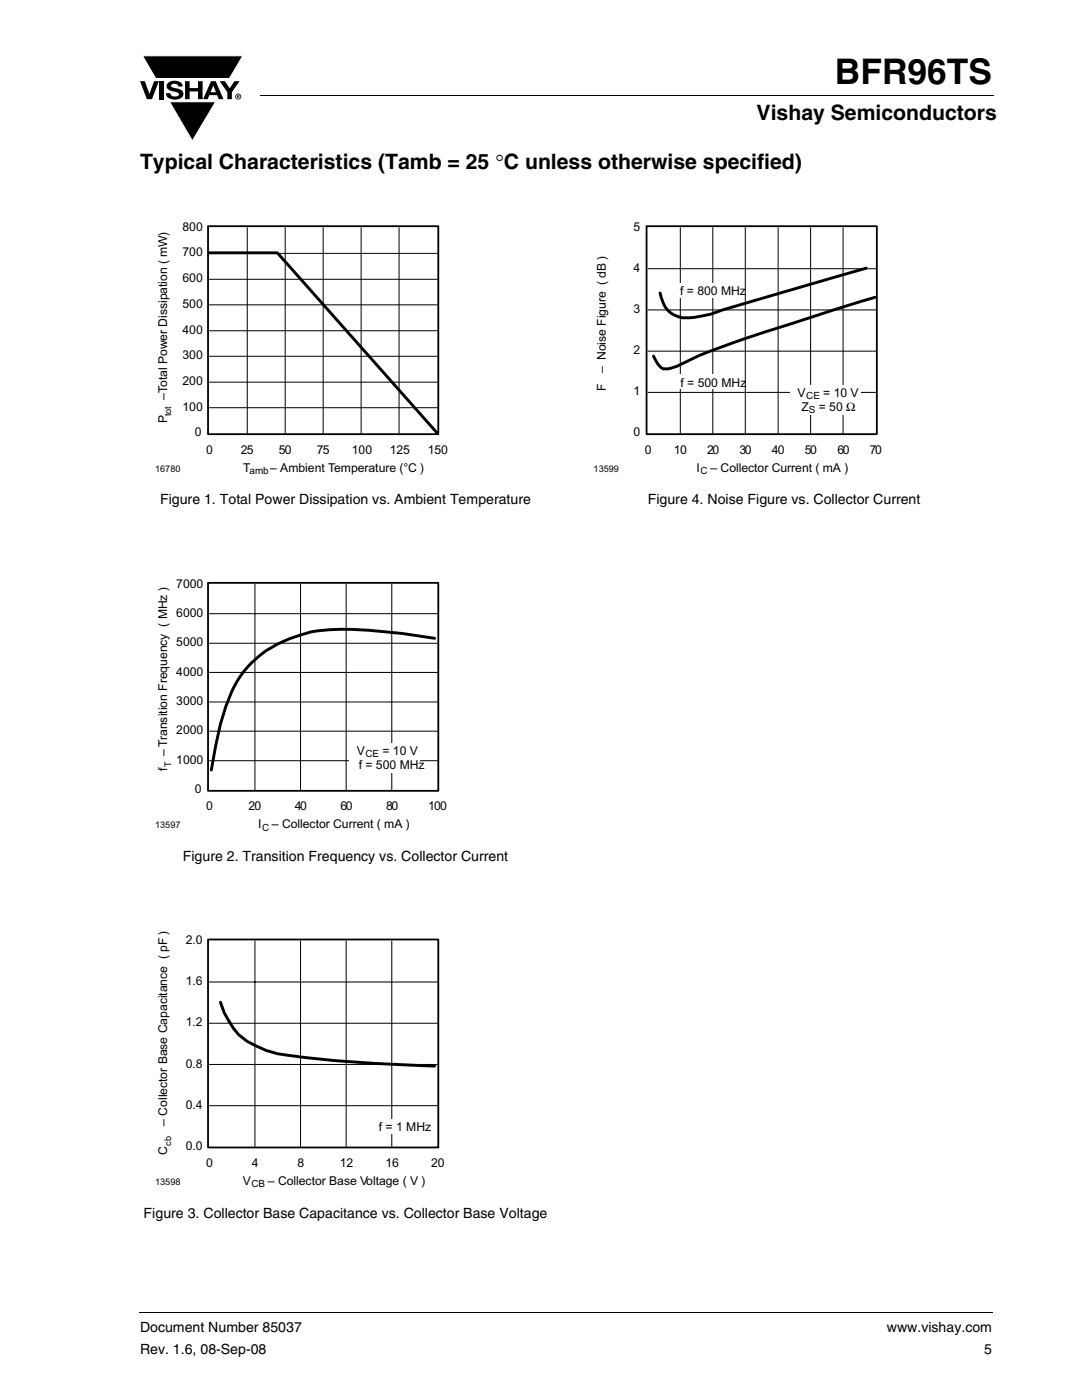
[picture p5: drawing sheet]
<svg xmlns="http://www.w3.org/2000/svg" width="216mm" height="279mm" viewBox="0 0 216 279" stroke-linecap="round" stroke-linejoin="round" font-family="sans-serif">
<g fill="#000">
<path d="M27.9 16.2h1l.9 2.5 1-2.5h.9l-1.4 3.6h-1zM28.4 11.1h20.1l-2.7 4.6h-14.7zM31.9 16.2h.9v3.6h-.9zM33.6 16.5a2.1 2.1 0 0 1 2.8 .3l.1 .5h-.9a.79 .79 0 0 0-.7-.6 .79 .79 0 0 0-.8 .4l.3 .3 1 .3a1.08 1.08 0 0 1 1.2 1 1.08 1.08 0 0 1-1.1 1.1 1.73 1.73 0 0 1-2.4-1.2h.9a.96 .96 0 0 0 .8 .7 .96 .96 0 0 0 .9-.5 1.31 1.31 0 0 0-1.2-.6 1.03 1.03 0 0 1-1.1-.5 1.03 1.03 0 0 1 .2-1.2zM36.9 16.2h.9v1.4h1.7v-1.4h.9v3.6h-.9v-1.6h-1.7v1.6h-.9zM43.8 16.2h1.1l.9 1.4 1-1.4h1l-1.5 2.2v1.4h-.9v-1.4zM51.9 18.9v.2zM33.8 20.3h9.2l-4.6 7.8zM27.9 261.9v.2z"/>
<path d="M42.6 17.1l-.6 1.3h1.1zM42.1 16.2h.9l1.6 3.6h-1l-.3-.8h-1.5l-.3 .8h-1z"/>
<path d="M47.4 19v.2h.2v-.1zM47.3 18.9l.4 .1 .1 .1-.2 .2 .2 .3-.3-.3-.1 .3h-.1zM47.1 19.3a.46 .46 0 0 0 .9 0 .46 .46 0 0 0-.9 0zM46.9 19.3a.6 .6 0 0 1 1.2 0 .6 .6 0 0 1-1.2 0z"/>
</g>
<path d="M28.4 11.1h20.1l-2.7 4.6h-14.7zM33.8 20.3h9.2l-4.6 7.8z" fill="none" stroke="#fff" stroke-width=".2"/>
<g fill="none" stroke="#000" stroke-width=".2">
<path d="M51.9 19h146.4M41.7 55.7h45.6M41.7 50.6h45.6M49.3 45.4v41.1M56.9 45.4v41.1M64.5 45.4v41.1M72.1 45.4v41.1M79.6 45.4v41.1M41.7 76.3h45.6M41.7 71.1h45.6M41.7 66h45.6M41.7 60.8h45.6"/>
<path d="M41.7 81.4h45.6M50.9 116.5v41.2M60 116.5v41.2M69.1 116.5v41.2M78.2 116.5v41.2M41.7 134.2h45.6M41.7 128.4h45.6M41.7 122.5h45.6M41.7 151.8h45.6M41.7 145.9h45.6M41.7 140.1h45.6M27.9 262h170.1"/>
</g>
<path d="M41.7 50.5h13.6l31.9 35.9M86.7 127.4l-7.7-1.1a62.4 62.4 0 0 0-16.8-.2 24.5 24.5 0 0 0-11.7 5.9 20.3 20.3 0 0 0-5.4 8.9l-1.1 3.6-1.8 9.2" fill="none" stroke="#000" stroke-width=".58"/>
<path d="M41.5 45.1h46v41.5h-46zM41.5 116.3h46v41.5h-46z" fill="none" stroke="#000" stroke-width=".36"/>
<path d="M69.7 148.3h14v5.8h-14z" fill="#fff"/>
<path d="M41.7 196h45.6M50.9 187.7v41.2M60 187.7v41.2M69.1 187.7v41.2M78.2 187.7v41.2M41.7 212.4h45.6M41.7 204.2h45.6M41.7 220.7h45.6" fill="none" stroke="#000" stroke-width=".2"/>
<path d="M44 200a18.4 18.4 0 0 0 3.6 6.5 19.1 19.1 0 0 0 11.4 4.3l11.1 1.1 16.6 .9" fill="none" stroke="#000" stroke-width=".58"/>
<path d="M41.5 187.5h46v41.5h-46z" fill="none" stroke="#000" stroke-width=".36"/>
<path d="M73.9 223.3h11.2v2.9h-11.2z" fill="#fff"/>
<path d="M129.2 53.6h45.6M135.8 45.4v41.1M142.2 45.4v41.1M148.7 45.4v41.1M155.3 45.4v41.1M161.7 45.4v41.1M168.2 45.4v41.1M129.2 78.3h45.6M129.2 70.1h45.6M129.2 61.9h45.6" fill="none" stroke="#000" stroke-width=".2"/>
<path d="M172.8 53.5l-28.5 8.3a21.7 21.7 0 0 1-8.1 1.6 5 5 0 0 1-4.3-4.1l-.2-.8M174.6 59.3l-16.3 5.2a259.7 259.7 0 0 0-18.7 6.4l-4.5 2.2-1.2 .4a1.84 1.84 0 0 1-2.6-.8l-.9-1.6" fill="none" stroke="#000" stroke-width=".58"/>
<path d="M129 45.1h46v41.5h-46z" fill="none" stroke="#000" stroke-width=".36"/>
<g fill="#fff">
<path d="M133.8 56.4h14.1v2.9h-14.1z"/>
<path d="M134.1 74.8h13.6v2.9h-13.6z"/>
<path d="M157.6 76.8h14.1v5.8h-14.1z"/>
</g>
<text font-size="7" x="166.6" y="16.7">BFR96TS</text>
<g font-size="4.2">
<text x="151" y="24">Vishay Semiconductors</text>
<text x="27.9" y="33.8">Typical Characteristics (Tamb = 25 °C unless otherwise specified)</text>
</g>
<g font-size="2.8">
<text x="32" y="100.6">Figure 1. Total Power Dissipation vs. Ambient Temperature</text>
<text x="129.3" y="100.6">Figure 4. Noise Figure vs. Collector Current</text>
<text x="36.5" y="171.8">Figure 2. Transition Frequency vs. Collector Current</text>
<text x="28.7" y="243">Figure 3. Collector Base Capacitance vs. Collector Base Voltage</text>
<text x="27.9" y="265.9">Document Number 85037</text>
<text x="177" y="265.9">www.vishay.com</text>
<text x="27.9" y="270.1">Rev. 1.6, 08-Sep-08</text>
<text x="196.4" y="270.1">5</text>
</g>
<g font-size="2.4">
<text x="36.4" y="46.1">800</text>
<text x="126.4" y="46.1">5</text>
<text x="36.4" y="51.2">700</text>
<text x="36.4" y="56.4">600</text>
<text x="126.4" y="54.2">4</text>
<text x="135.7" y="58.8">f = 800 MHz</text>
<text x="36.4" y="61.5">500</text>
<text x="126.4" y="62.5">3</text>
<text x="36.4" y="71.7">300</text>
<text x="36.4" y="66.6">400</text>
<text x="126.4" y="70.7">2</text>
<text x="36.4" y="76.9">200</text>
<text x="120.9" y="78" transform="rotate(-90 120.9 78)">F</text>
<text x="120.9" y="74.5" transform="rotate(-90 120.9 74.5)">– Noise Figure ( dB )</text>
<text x="135.8" y="77.2">f = 500 MHz</text>
<text x="33.4" y="79.9" transform="rotate(-90 33.4 79.9)">–Total Power Dissipation ( mW)</text>
<text x="36.4" y="82">100</text>
<text x="126.4" y="78.9">1</text>
<text x="159.1" y="79.2">V</text>
<text x="159.9" y="82.1">Z</text>
<text x="163.4" y="82.1">= 50</text>
<text x="164.3" y="79.2">= 10 V</text>
<text x="168.8" y="82.1">Ω</text>
<text x="33.4" y="84.5" transform="rotate(-90 33.4 84.5)">P</text>
<text x="38.9" y="87.1">0</text>
<text x="126.4" y="87.1">0</text>
<text x="41.1" y="90.5">0</text>
<text x="48.1" y="90.5">25</text>
<text x="48.5" y="94.1">T</text>
<text x="53.9" y="94.1">– Ambient Temperature (°C )</text>
<text x="55.6" y="90.5">50</text>
<text x="63.2" y="90.5">75</text>
<text x="70.2" y="90.5">100</text>
<text x="77.8" y="90.5">125</text>
<text x="85.3" y="90.5">150</text>
<text x="128.7" y="90.5">0</text>
<text x="134.5" y="90.5">10</text>
<text x="139" y="94.1">I</text>
<text x="141.1" y="90.5">20</text>
<text x="141.8" y="94.1">– Collector Current ( mA )</text>
<text x="147.6" y="90.5">30</text>
<text x="154" y="90.5">40</text>
<text x="160.6" y="90.5">50</text>
<text x="167.1" y="90.5">60</text>
<text x="173.6" y="90.5">70</text>
<text x="35.2" y="117.3">7000</text>
<text x="35.2" y="123.1">6000</text>
<text x="35.2" y="129">5000</text>
<text x="35.2" y="134.8">4000</text>
<text x="35.2" y="140.7">3000</text>
<text x="35.2" y="146.5">2000</text>
<text x="33.4" y="154" transform="rotate(-90 33.4 154)">f</text>
<text x="33.4" y="150.8" transform="rotate(-90 33.4 150.8)">–Transition Frequency ( MHz )</text>
<text x="35.2" y="152.4">1000</text>
<text x="71.2" y="150.7">V</text>
<text x="71.6" y="153.5">f = 500 MHz</text>
<text x="76.3" y="150.7">= 10 V</text>
<text x="38.9" y="158.3">0</text>
<text x="41.1" y="161.7">0</text>
<text x="49.6" y="161.7">20</text>
<text x="58.8" y="161.7">40</text>
<text x="67.9" y="161.7">60</text>
<text x="77" y="161.7">80</text>
<text x="85.4" y="161.7">100</text>
<text x="51.5" y="165.3">I</text>
<text x="54.3" y="165.3">– Collector Current ( mA )</text>
<text x="37.1" y="188.4">2.0</text>
<text x="37.1" y="196.6">1.6</text>
<text x="37.1" y="204.8">1.2</text>
<text x="37.1" y="213.1">0.8</text>
<text x="37.1" y="221.3">0.4</text>
<text x="33.4" y="224.6" transform="rotate(-90 33.4 224.6)">– Collector Base Capacitance ( pF )</text>
<text x="75.6" y="225.7">f = 1 MHz</text>
<text x="33.4" y="230.4" transform="rotate(-90 33.4 230.4)">C</text>
<text x="37.1" y="229.4">0.0</text>
<text x="41.1" y="232.9">0</text>
<text x="50.2" y="232.9">4</text>
<text x="59.4" y="232.9">8</text>
<text x="67.8" y="232.9">12</text>
<text x="76.9" y="232.9">16</text>
<text x="86" y="232.9">20</text>
<text x="48.4" y="236.5">V</text>
<text x="53.5" y="236.5">– Collector Base Voltage ( V )</text>
</g>
<g font-size="2">
<text x="160.9" y="79.7">CE</text>
<text x="161.4" y="82.5">S</text>
<text x="49.8" y="94.6">amb</text>
<text x="139.8" y="94.6">C</text>
<text x="72.9" y="151.1">CE</text>
<text x="52.3" y="165.8">C</text>
<text x="50.2" y="236.9">CB</text>
</g>
<g font-size="1.8">
<text x="34.2" y="83.1" transform="rotate(-90 34.2 83.1)">tot</text>
<text x="31" y="94.1">16780</text>
<text x="118.5" y="94.1">13599</text>
<text x="34.2" y="153.2" transform="rotate(-90 34.2 153.2)">T</text>
<text x="31" y="165.3">13597</text>
<text x="34.2" y="228.7" transform="rotate(-90 34.2 228.7)">cb</text>
<text x="31" y="236.5">13598</text>
</g>
</svg>
